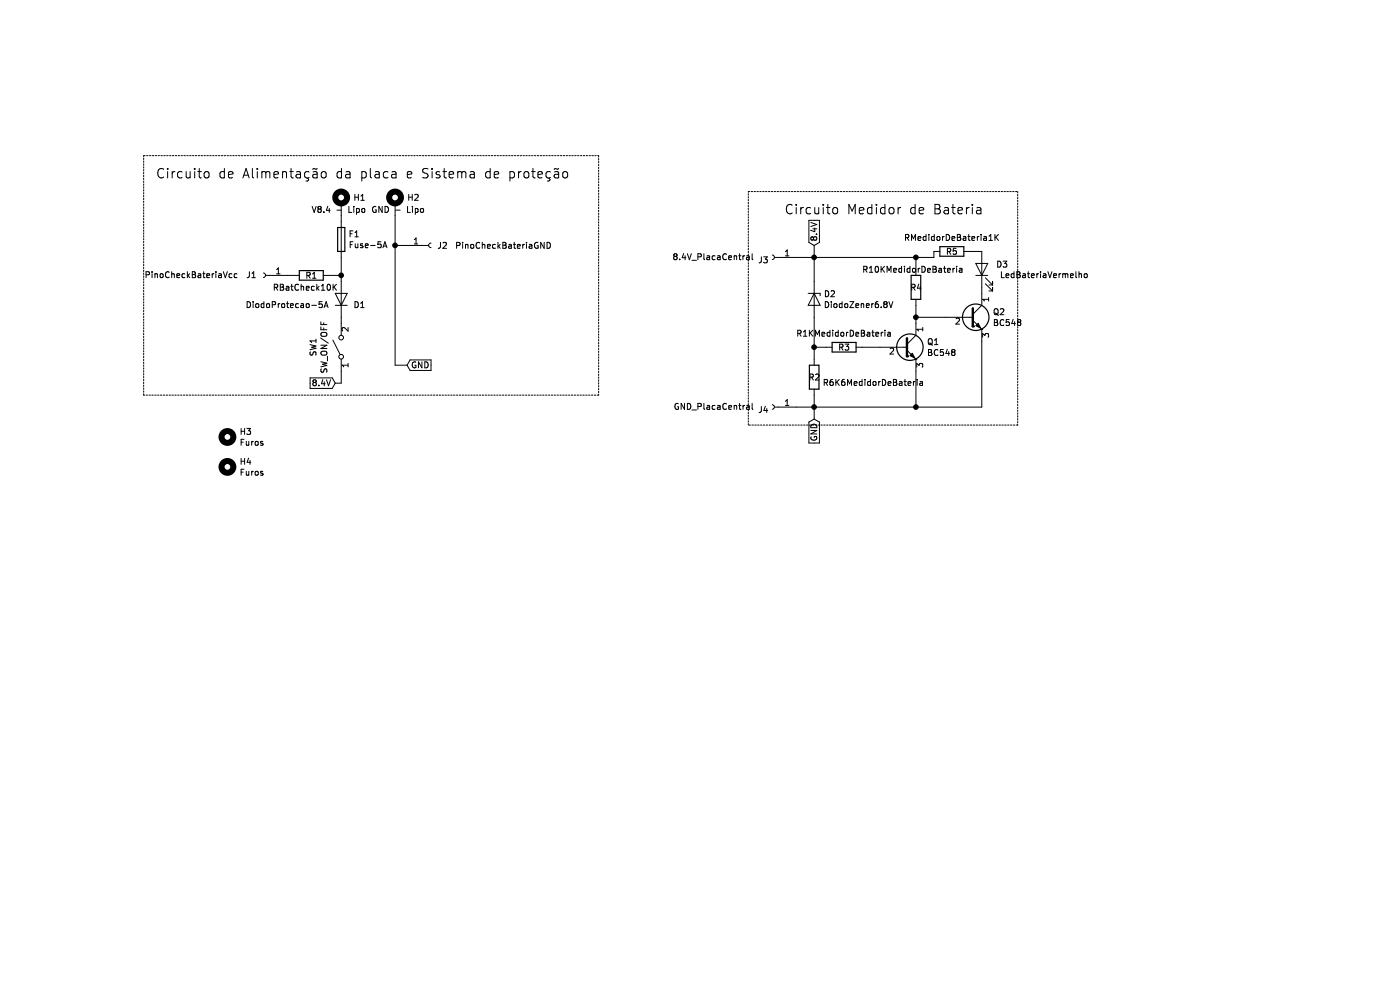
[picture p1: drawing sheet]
EESchema Schematic File Version 4
LIBS:Alimentacao e protecao-cache
EELAYER 26 0
EELAYER END
$Descr A4 11693 8268
encoding utf-8
Sheet 1 1
Title ""
Date ""
Rev ""
Comp ""
Comment1 ""
Comment2 ""
Comment3 ""
Comment4 ""
$EndDescr
$Comp
L Switch:SW_SPST SW1
U 1 1
P 2850 2900
F 0 "SW1" H 2850 3135 50  0000 C CNN
F 1 "SW_ON/OFF" H 2850 3044 50  0000 C CNN
F 2 "CUSTOM_Placa_central_v01:Solder_Pad_Custom" H 2850 2900 50  0001 C CNN
F 3 "" H 2850 2900 50  0001 C CNN
	1    2850 2900
	0    -1   -1   0   
$EndComp
$Comp
L Mechanical:MountingHole_Pad H1
U 1 1
P 2850 1700
F 0 "H1" H 2950 1751 50  0000 L CNN
F 1 "V8.4 - Lipo" H 2600 1650 50  0000 L CNN
F 2 "Connector_Wire:SolderWirePad_1x01_Drill1.5mm" H 2850 1700 50  0001 C CNN
F 3 "~" H 2850 1700 50  0001 C CNN
	1    2850 1700
	1    0    0    -1  
$EndComp
$Comp
L Mechanical:MountingHole_Pad H2
U 1 1
P 3300 1700
F 0 "H2" H 3400 1751 50  0000 L CNN
F 1 "GND - Lipo" H 3100 1650 50  0000 L CNN
F 2 "Connector_Wire:SolderWirePad_1x01_Drill1.5mm" H 3300 1700 50  0001 C CNN
F 3 "~" H 3300 1700 50  0001 C CNN
	1    3300 1700
	1    0    0    -1  
$EndComp
$Comp
L Connector:Conn_01x01_Female J2
U 1 1
P 3600 2050
F 0 "J2" H 3650 2050 50  0000 L CNN
F 1 "PinoCheckBateriaGND" H 3800 2050 50  0000 L CNN
F 2 "Connector_Wire:SolderWirePad_1x01_Drill1.5mm" H 3600 2050 50  0001 C CNN
F 3 "~" H 3600 2050 50  0001 C CNN
	1    3600 2050
	1    0    0    -1  
$EndComp
$Comp
L Device:D D1
U 1 1
P 2850 2500
F 0 "D1" V 2800 2400 50  0000 R CNN
F 1 "DiodoProtecao-5A" V 2800 3300 50  0000 R CNN
F 2 "Diode_THT:D_DO-27_P15.24mm_Horizontal" H 2850 2500 50  0001 C CNN
F 3 "~" H 2850 2500 50  0001 C CNN
	1    2850 2500
	0    -1   -1   0   
$EndComp
$Comp
L Device:Fuse F1
U 1 1
P 2850 2000
F 0 "F1" H 2910 2046 50  0000 L CNN
F 1 "Fuse-5A" H 2910 1955 50  0000 L CNN
F 2 "Fuse:Fuseholder_Cylinder-5x20mm_Stelvio-Kontek_PTF78_Horizontal_Open" V 2780 2000 50  0001 C CNN
F 3 "~" H 2850 2000 50  0001 C CNN
	1    2850 2000
	1    0    0    -1  
$EndComp
Wire Wire Line
	2850 1800 2850 1850
Wire Wire Line
	2850 3100 2850 3200
Wire Wire Line
	2850 3200 2800 3200
Wire Wire Line
	3300 3050 3400 3050
Wire Wire Line
	3400 2050 3300 2050
Connection ~ 3300 2050
Wire Wire Line
	3300 2050 3300 1800
Text Notes 1300 1500 0    79   ~ 0
Circuito de Alimentação da placa e Sistema de proteção
Wire Notes Line
	1200 3300 1200 1300
Wire Notes Line
	5000 1300 5000 3300
Wire Notes Line
	1200 1300 5000 1300
Wire Notes Line
	5000 3300 1200 3300
Wire Wire Line
	2850 2650 2850 2700
$Comp
L Connector:Conn_01x01_Female J1
U 1 1
P 2200 2300
F 0 "J1" H 2300 2300 50  0000 C CNN
F 1 "PinoCheckBateriaVcc" H 2800 2300 50  0000 C CNN
F 2 "Connector_PinSocket_2.54mm:PinSocket_1x01_P2.54mm_Vertical" H 2200 2300 50  0001 C CNN
F 3 "~" H 2200 2300 50  0001 C CNN
	1    2200 2300
	-1   0    0    1   
$EndComp
Wire Wire Line
	2750 2300 2850 2300
Wire Wire Line
	2850 2350 2850 2300
Connection ~ 2850 2300
$Comp
L Device:D_Zener D2
U 1 1
P 6800 2500
F 0 "D2" V 6754 2579 50  0000 L CNN
F 1 "DiodoZener6.8V" V 6845 2579 50  0000 L CNN
F 2 "Diode_THT:D_DO-35_SOD27_P10.16mm_Horizontal" H 6800 2500 50  0001 C CNN
F 3 "~" H 6800 2500 50  0001 C CNN
	1    6800 2500
	0    1    1    0   
$EndComp
$Comp
L Device:R R3
U 1 1
P 7050 2900
F 0 "R3" V 7050 2900 50  0000 C CNN
F 1 "R1KMedidorDeBateria" V 6934 2900 50  0000 C CNN
F 2 "Resistor_THT:R_Axial_DIN0207_L6.3mm_D2.5mm_P10.16mm_Horizontal" V 6980 2900 50  0001 C CNN
F 3 "~" H 7050 2900 50  0001 C CNN
	1    7050 2900
	0    1    1    0   
$EndComp
$Comp
L Device:R R2
U 1 1
P 6800 3150
F 0 "R2" H 6750 3150 50  0000 L CNN
F 1 "R6K6MedidorDeBateria" H 6870 3105 50  0000 L CNN
F 2 "Resistor_THT:R_Axial_DIN0207_L6.3mm_D2.5mm_P10.16mm_Horizontal" V 6730 3150 50  0001 C CNN
F 3 "~" H 6800 3150 50  0001 C CNN
	1    6800 3150
	1    0    0    -1  
$EndComp
$Comp
L Transistor_BJT:BC548 Q1
U 1 1
P 7550 2900
F 0 "Q1" H 7741 2946 50  0000 L CNN
F 1 "BC548" H 7741 2855 50  0000 L CNN
F 2 "Package_TO_SOT_THT:TO-92_Wide" H 7750 2825 50  0001 L CIN
F 3 "http://www.fairchildsemi.com/ds/BC/BC547.pdf" H 7550 2900 50  0001 L CNN
	1    7550 2900
	1    0    0    -1  
$EndComp
$Comp
L Device:R R4
U 1 1
P 7650 2400
F 0 "R4" H 7600 2400 50  0000 L CNN
F 1 "R10KMedidorDeBateria" H 7200 2550 50  0000 L CNN
F 2 "Resistor_THT:R_Axial_DIN0207_L6.3mm_D2.5mm_P10.16mm_Horizontal" V 7580 2400 50  0001 C CNN
F 3 "~" H 7650 2400 50  0001 C CNN
	1    7650 2400
	1    0    0    -1  
$EndComp
$Comp
L Device:R R5
U 1 1
P 7950 2100
F 0 "R5" V 7950 2100 50  0000 C CNN
F 1 "RMedidorDeBateria1K" V 7834 2100 50  0000 C CNN
F 2 "Resistor_THT:R_Axial_DIN0207_L6.3mm_D2.5mm_P10.16mm_Horizontal" V 7880 2100 50  0001 C CNN
F 3 "~" H 7950 2100 50  0001 C CNN
	1    7950 2100
	0    1    1    0   
$EndComp
$Comp
L Transistor_BJT:BC548 Q2
U 1 1
P 8100 2650
F 0 "Q2" H 8291 2696 50  0000 L CNN
F 1 "BC548" H 8291 2605 50  0000 L CNN
F 2 "Package_TO_SOT_THT:TO-92_Wide" H 8300 2575 50  0001 L CIN
F 3 "http://www.fairchildsemi.com/ds/BC/BC547.pdf" H 8100 2650 50  0001 L CNN
	1    8100 2650
	1    0    0    -1  
$EndComp
$Comp
L Device:LED D3
U 1 1
P 8200 2250
F 0 "D3" V 8238 2132 50  0000 R CNN
F 1 "LedBateriaVermelho" V 8150 2100 50  0000 R CNN
F 2 "LED_THT:LED_D3.0mm" H 8200 2250 50  0001 C CNN
F 3 "~" H 8200 2250 50  0001 C CNN
	1    8200 2250
	0    -1   -1   0   
$EndComp
Wire Wire Line
	6650 3400 6800 3400
Wire Wire Line
	6800 3400 6800 3300
Wire Wire Line
	6800 3000 6800 2900
Wire Wire Line
	6900 2900 6800 2900
Connection ~ 6800 2900
Wire Wire Line
	7200 2900 7350 2900
Wire Wire Line
	7650 2700 7650 2650
Wire Wire Line
	8200 2100 8100 2100
Wire Wire Line
	8200 2400 8200 2450
Wire Wire Line
	7900 2650 7650 2650
Connection ~ 7650 2650
Wire Wire Line
	8200 2850 8200 3400
Wire Wire Line
	8200 3400 7650 3400
Connection ~ 6800 3400
Wire Wire Line
	7650 3400 6800 3400
Connection ~ 7650 3400
Wire Wire Line
	7650 3100 7650 3400
Wire Wire Line
	7800 2150 7800 2100
Wire Wire Line
	7650 2550 7650 2650
Wire Wire Line
	7650 2250 7650 2150
Connection ~ 7650 2150
Wire Wire Line
	7650 2150 7800 2150
Wire Wire Line
	6650 2150 6800 2150
Wire Wire Line
	6800 2350 6800 2150
Connection ~ 6800 2150
Wire Wire Line
	6800 2150 7650 2150
Wire Wire Line
	6800 2650 6800 2900
Text Notes 6550 1800 0    79   ~ 0
Circuito Medidor de Bateria
Wire Notes Line
	8500 1600 8500 3550
Wire Notes Line
	8500 3550 6250 3550
Wire Notes Line
	6250 3550 6250 1600
Wire Notes Line
	6250 1600 8500 1600
Wire Wire Line
	2400 2300 2450 2300
Wire Wire Line
	3300 2050 3300 3050
$Comp
L Device:R R1
U 1 1
P 2600 2300
F 0 "R1" V 2600 2300 50  0000 C CNN
F 1 "RBatCheck10K" V 2700 2250 50  0000 C CNN
F 2 "Resistor_THT:R_Axial_DIN0207_L6.3mm_D2.5mm_P10.16mm_Horizontal" V 2530 2300 50  0001 C CNN
F 3 "~" H 2600 2300 50  0001 C CNN
	1    2600 2300
	0    1    1    0   
$EndComp
Wire Wire Line
	2850 2150 2850 2300
$Comp
L Connector:Conn_01x01_Female J3
U 1 1
P 6450 2150
F 0 "J3" H 6478 2176 50  0000 L CNN
F 1 "8.4V_PlacaCentral" H 6600 2150 50  0000 L CNN
F 2 "Connector_Wire:SolderWirePad_1x01_Drill1.2mm" H 6450 2150 50  0001 C CNN
F 3 "~" H 6450 2150 50  0001 C CNN
	1    6450 2150
	-1   0    0    1   
$EndComp
$Comp
L Connector:Conn_01x01_Female J4
U 1 1
P 6450 3400
F 0 "J4" H 6478 3426 50  0000 L CNN
F 1 "GND_PlacaCentral" H 6600 3400 50  0000 L CNN
F 2 "Connector_Wire:SolderWirePad_1x01_Drill1.2mm" H 6450 3400 50  0001 C CNN
F 3 "~" H 6450 3400 50  0001 C CNN
	1    6450 3400
	-1   0    0    1   
$EndComp
Text GLabel 2800 3200 0    50   Input ~ 0
8.4V
Text GLabel 3400 3050 2    50   Input ~ 0
GND
Text GLabel 6800 2050 1    50   Input ~ 0
8.4V
Wire Wire Line
	6800 2050 6800 2150
Text GLabel 6800 3500 3    50   Input ~ 0
GND
Wire Wire Line
	6800 3500 6800 3400
$EndSCHEMATC
